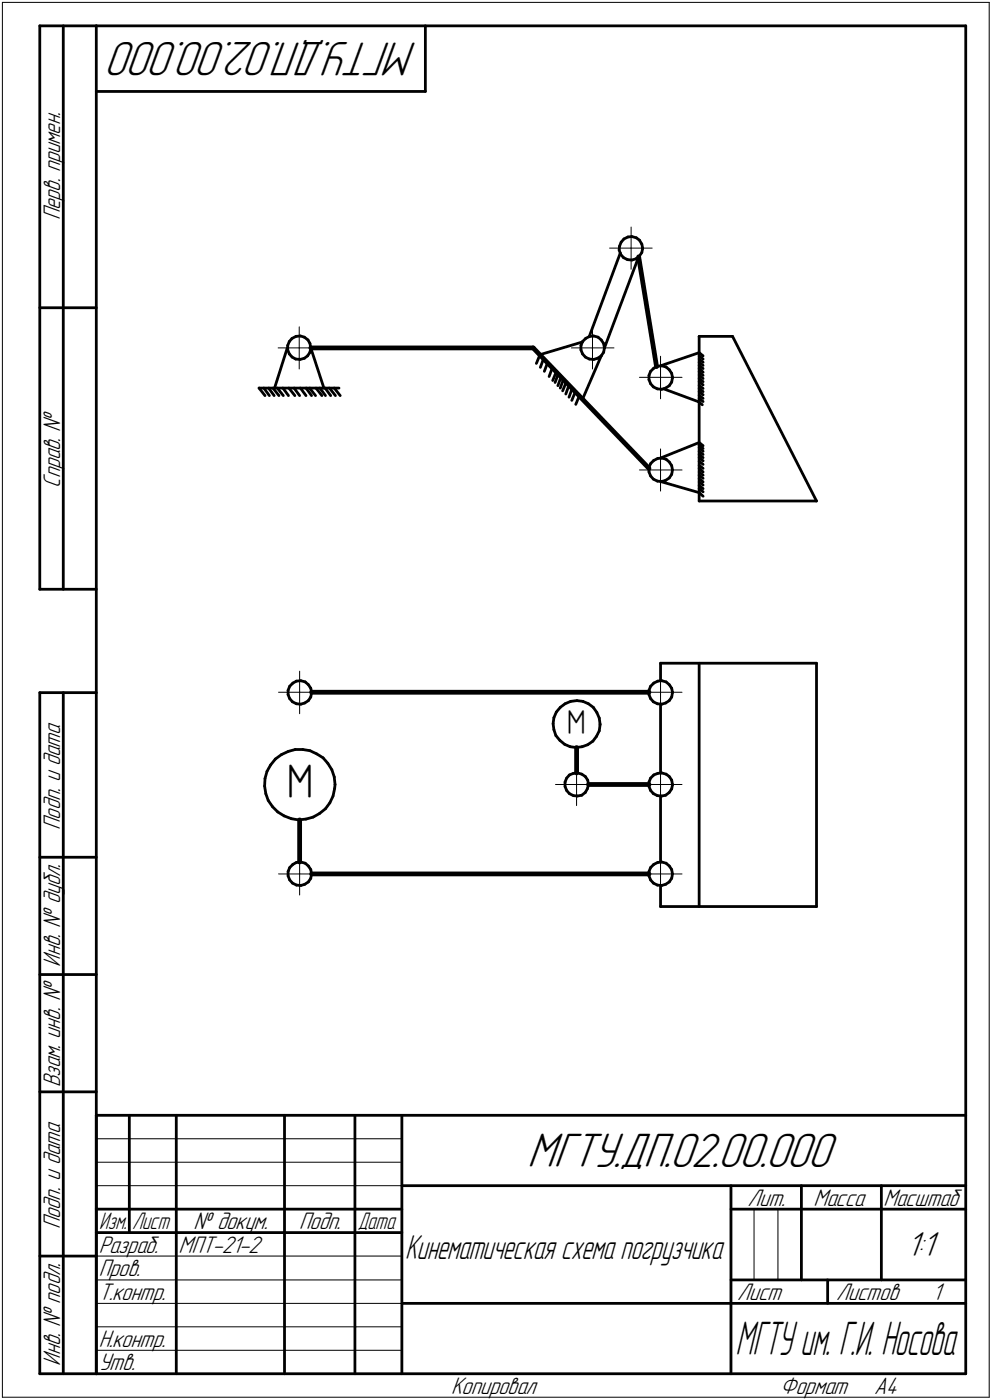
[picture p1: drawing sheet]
<svg xmlns="http://www.w3.org/2000/svg" width="211mm" height="298mm" viewBox="0 0 211 298" stroke-linecap="round" stroke-linejoin="round" font-family="sans-serif">
<g fill="none" stroke="#000" stroke-width=".59">
<path d="M8.5 5.5v120zM8.5 5.5h12zM13.5 5.5v120zM20.5 5.5v287zM20.5 5.5h185zM20.5 19.5h70zM90.5 5.5v14zM205.5 5.5v287zM131.7 53.3l.4 .9zM131.8 52.4l-.1 .9zM132 53.8l-6.6 17.8zM132.1 54.2l.6 .7z"/>
<path d="M132.2 51.6l-.4 .8zM132.7 54.9l.8 .4zM132.8 50.9l.8-.4zM132.8 50.9l-.6 .7zM133.5 55.3l1 .1zM133.6 50.5l.9-.1zM134.5 50.4l.9 .2zM134.5 55.4l.8-.3zM135.3 55.1l.8-.6zM135.4 50.6l.7 .5zM135.9 54.7l-7.3 19.4zM136.1 51.1l.5 .9z"/>
<path d="M136.6 52l.1 .8zM136.6 53.8l-.5 .7zM136.7 52.9l-.1 .9zM136.7 52.9h.1M8.5 65.5h12zM61.1 74.1l-2.7 8.5zM61.2 73.6v.9zM61.2 74.5l.4 .9zM61.6 72.7l-.4 .9zM61.6 75.4l.5 .6zM62.1 72.1l.9-.5zM62.1 72.1l-.5 .6z"/>
<path d="M62.1 76l.8 .5zM62.9 76.5h.9zM63 71.6l.9-.1zM63.8 76.5l1-.2zM63.9 71.5l.9 .3zM64.8 71.8l.7 .6zM64.8 76.3l.6-.5zM65.5 72.4l.5 .8zM66 73.2l.1 .9zM66 75l-.6 .8zM66.1 74.1l-.1 .9zM66.1 74.1l2.8 8.5z"/>
<path d="M114.9 75.5l9.1-2.7zM114.9 75.5l9.1 9.5zM114.9 75.5l-.8 1.9zM115.7 76.4l-.7 1.8zM116.5 77.2l-.7 1.9zM117.5 78.3l-.7 1.9zM118.4 79.2l-.8 1.8zM118.8 79.6l-.7 1.8zM123.6 73.6v.9zM123.6 74.5l.4 .9zM124 72.7l.6-.6zM124 72.7l-.4 .9z"/>
<path d="M124 75.4l.5 .6zM124.5 76l.9 .5zM124.6 72.1l.9-.5zM125.4 76.5h.9zM125.5 71.6l.8-.1zM126.3 71.5l1 .3zM126.3 76.5l.9-.2zM127.2 76.3l.7-.5zM127.3 71.8l.6 .6zM127.9 72.4l.5 .8zM127.9 75.8l-3.9 9.2zM128.4 73.2l.2 .9z"/>
<path d="M128.4 75l-.5 .8zM128.6 74.1l-.2 .9zM138.1 79.9v1zM138.4 79.1l-.3 .8zM139.1 78.4l.9-.4zM139.1 78.4l-.7 .7zM140 78l.8-.1zM140.5 77.9l8.3-2.8zM140.8 77.9l.9 .2zM141.7 78.1l.7 .6zM142.4 78.7l.5 .8zM142.9 79.5l.2 .8z"/>
<path d="M148.8 71.6v35.1zM148.8 71.6h7.1zM148.8 75.1l.8 .7zM148.8 75.8l.8 .7zM148.8 76.5l.8 .6zM148.8 77.1l.8 .7zM148.8 77.8l.8 .7zM148.8 78.5l.8 .7zM148.8 79.2l.8 .7zM148.8 79.8l.8 .8zM155.9 71.6l17.8 35.1zM55.1 82.6h17z"/>
<path d="M55.1 82.6l1.3 1.6zM56.1 82.6l1.2 1.6zM57.1 82.6l1.2 1.6zM58.1 82.6l1.3 1.6zM59 82.6l1.3 1.6zM60.2 82.6l1.2 1.6zM61.5 82.6l1.2 1.6zM62.6 82.6l1.2 1.6zM63.9 82.6l1.2 1.6zM65.1 82.6l1.2 1.6zM65.9 82.6l1.2 1.6zM67.2 82.6l1.3 1.6z"/>
<path d="M68.1 82.6l1.2 1.6zM69.2 82.6l1.2 1.6zM70.1 82.6l1.3 1.6zM71.1 82.6l1.3 1.6zM119.4 80.3l-.7 1.8zM119.9 80.8l-.7 1.8zM120.5 81.4l-.8 1.8zM121.1 82l-.7 1.9zM121.8 82.7l-.7 1.9zM122.4 83.4l-.7 1.9zM123.3 84.2l-.8 1.9zM138.1 99.6v.9z"/>
<path d="M138.1 80.9l.3 .8zM138.4 98.7l-.3 .9zM138.4 81.7l.6 .7zM139 82.4l.9 .4zM139.1 98l.9-.4zM139.1 98l-.7 .7zM139.9 82.8l.9 .1zM140 97.6l.8-.1zM140.5 97.5l8.3-3.3zM140.8 97.5l.9 .3zM140.8 82.9l.8-.3zM141.2 82.8l7.6 2.8z"/>
<path d="M141.6 82.6l.8-.5zM141.7 97.8l.7 .6zM142.4 98.4l.5 .7zM142.9 99.1l.2 1zM142.9 81.4l-.5 .7zM143.1 80.4l-.2 1zM143.1 80.4h.1M148.6 85.5l.8 .7zM148.8 80.6l.8 .7zM148.8 81.3l.8 .7zM148.8 82l.8 .7zM148.8 82.7l.8 .7z"/>
<path d="M148.8 83.4l.8 .7zM148.8 84.2l.8 .6zM148.8 84.8l.8 .7zM148.8 94.2l.8 .7zM148.8 94.8l.8 .7zM148.8 95.3l.8 .8zM148.8 96.1l.8 .7zM148.8 96.8l.8 .7zM148.8 97.5l.8 .6zM148.8 98.2l.8 .7zM148.8 99.1l.8 .6zM148.8 99.7l.8 .8z"/>
<path d="M138.1 100.5l.3 .8zM138.4 101.3l.6 .7zM139 102l.9 .4zM139.9 102.4l.9 .1zM140.5 102.5l8.3 2.4zM140.8 102.5l.8-.2zM141.6 102.3l.8-.5zM142.9 101l-.5 .8zM143.1 100.1l-.2 .9zM148.8 106.7h24.9zM148.8 100.5l.8 .7zM148.8 101.2l.8 .7z"/>
<path d="M148.8 101.9l.8 .7zM148.8 102.6l.8 .7zM148.8 103.4l.8 .7zM148.8 104.1l.8 .6zM148.8 104.9l.8 .8zM8.5 125.5h12zM8.5 147.5v145zM8.5 147.5h12zM13.5 147.5v145zM61.3 147v.9zM61.3 147.9l.3 .9zM61.6 146.1l-.3 .9z"/>
<path d="M61.6 148.8l.6 .6zM62.2 149.4l.9 .5zM62.3 145.5l.8-.5zM62.3 145.5l-.7 .6zM62.8 159.6h1.6zM63.1 145l.9-.1zM63.1 149.9h.9zM64 144.9l.9 .3zM64 149.9l.9-.2zM64.4 159.6l1.6 .3zM64.9 149.7l.7-.5zM64.9 145.2l.7 .6z"/>
<path d="M65.6 145.8l.5 .8zM66 159.9l1.4 .6zM66.1 146.6l.2 .8zM66.1 148.4l-.5 .8zM66.3 147.5l-.2 .9zM66.3 147.5h.1M117.7 154.1l.2 1.3zM117.9 152.8l-.2 1.3zM117.9 155.4l.4 1.2zM118.3 156.6l.8 1zM118.4 151.6l-.5 1.2zM119.1 157.6l1 .9z"/>
<path d="M119.2 150.6l1-.7zM119.2 150.6l-.8 1zM120.1 158.5l1.2 .5zM120.2 149.9l1.2-.5zM121.3 159l1.3 .2zM121.4 149.4l1.4-.2zM122.6 159.2l1.3-.2zM122.8 149.2l1.2 .2zM123.9 159l1.2-.4zM124 149.4l1.2 .5zM125.1 158.6l1.1-.8zM125.2 149.9l1 .7z"/>
<path d="M126.2 150.6l.8 1.1zM126.9 156.8l-.7 1zM127 151.7l.5 1.2zM127.5 152.9l.2 1.3zM127.5 155.6l-.6 1.2zM127.7 154.3l-.2 1.3zM127.7 154.2v.1zM138.1 147v.9zM138.1 147.9l.3 .9zM138.4 146.1l-.3 .9zM138.4 148.8l.6 .6zM139 149.4l.9 .5z"/>
<path d="M139.1 145.5l.9-.5zM139.1 145.5l-.7 .6zM139.9 149.9h.9zM140 145l.8-.1zM140.5 149.9v14.7zM140.5 141.2h33.2zM140.5 141.2v3.7zM140.8 144.9l.9 .3zM140.8 149.9l.8-.2zM141.6 149.7l.8-.5zM141.7 145.2l.7 .6zM142.4 145.8l.5 .8z"/>
<path d="M142.9 146.6l.2 .8zM142.9 148.4l-.5 .8zM143.1 147.5l-.2 .9zM143.1 147.5h.1M148.8 141.2v51.8zM173.7 141.2v51.8zM56.3 167.4l.3 1.6zM56.4 165.8l-.1 1.6zM56.6 169l.5 1.4zM56.8 164.3l-.4 1.5zM57.1 170.4l.9 1.4zM57.6 162.9l-.8 1.4z"/>
<path d="M58 171.8l1.1 1.1zM58.6 161.6l1.3-.9zM58.6 161.6l-1 1.3zM59.1 172.9l1.4 .8zM59.9 160.7l1.4-.7zM60.5 173.7l1.5 .6zM61.3 160l1.5-.4zM62 174.3l1.5 .3zM63.5 174.6l1.6-.2zM65.1 174.4l1.5-.4zM66.6 174l1.4-.8zM67.4 160.5l1.3 .9z"/>
<path d="M68 173.2l1.3-1zM68.7 161.4l1.1 1.2zM69.8 162.6l.8 1.3zM70.2 170.9l-.9 1.3zM70.6 163.9l.5 1.5zM70.9 169.5l-.7 1.4zM71.1 165.4l.2 1.6zM71.2 167.9l-.3 1.6zM71.3 167l-.1 .9zM120.2 166.5v1zM120.2 167.5l.4 .8zM120.6 165.7l-.4 .8z"/>
<path d="M120.6 168.3l.6 .7zM121.2 165l.8-.3zM121.2 165l-.6 .7zM121.2 169l.8 .4zM122 164.7l.9-.1zM122 169.4l.9 .1zM122.9 169.5l.9-.2zM122.9 164.6l.9 .2zM123.8 164.8l.7 .6zM123.8 169.3l.7-.6zM124.5 165.4l.6 .7zM125 168l-.5 .7z"/>
<path d="M125.1 166.1l.1 .9zM125.2 167.1l-.2 .9zM125.2 167.1h.1M138.1 166.5v1zM138.1 167.5l.3 .8zM138.4 165.7l-.3 .8zM138.4 168.3l.6 .7zM139 169l.9 .4zM139.1 165l.9-.3zM139.1 165l-.7 .7zM139.9 169.4l.9 .1zM140 164.7l.8-.1z"/>
<path d="M140.5 169.6v14zM140.8 164.6l.9 .2zM140.8 169.5l.8-.2zM141.6 169.3l.8-.6zM141.7 164.8l.7 .6zM142.4 165.4l.5 .7zM142.9 166.1l.2 .9zM142.9 168l-.5 .7zM143.1 167.1l-.2 .9zM143.1 167.1h.1M8.5 182.5h12zM61.3 185.6v.9z"/>
<path d="M61.3 186.5l.3 .9zM61.6 184.7l.7-.6zM61.6 184.7l-.3 .9zM61.6 187.4l.6 .6zM62.2 188l.9 .5zM62.3 184.1l.8-.5zM63.1 183.6h.9zM63.1 188.5l.9 .1zM64 183.6l.9 .2zM64 188.6l.9-.3zM64.9 188.3l.7-.5zM64.9 183.8l.7 .6z"/>
<path d="M65.6 184.4l.5 .8zM66.1 185.2l.2 .9zM66.1 187l-.5 .8zM66.3 186.1l-.2 .9zM138.1 185.6v.9zM138.1 186.5l.3 .9zM138.4 184.7l-.3 .9zM138.4 187.4l.6 .6zM139 188l.9 .5zM139.1 184.1l.9-.5zM139.1 184.1l-.7 .6zM139.9 188.5l.9 .1z"/>
<path d="M140 183.6h.8zM140.5 193h33.2zM140.5 188.6v4.4zM140.8 183.6l.9 .2zM140.8 188.6l.8-.3zM141.6 188.3l.8-.5zM141.7 183.8l.7 .6zM142.4 184.4l.5 .8zM142.9 185.2l.2 .9zM142.9 187l-.5 .8zM143.1 186.1l-.2 .9zM8.5 207.5h12z"/>
<path d="M8.5 232.5h12zM20.5 237.5h185zM20.5 237.5v55zM27.5 237.5v25zM37.5 237.5v55zM60.5 237.5v55zM75.5 237.5v55zM85.5 237.5v55zM20.5 257.5h65zM85.5 252.5h120zM155.5 252.5v40zM155.5 257.5h15z"/>
<path d="M170.5 252.5v20zM170.5 257.5h35zM187.5 252.5v20zM8.5 267.5h12zM20.5 262.5h65zM85.5 277.5h70zM155.5 277.5h50zM155.5 272.5h50zM176.1 272.5v5zM8.5 292.5h12zM20.5 292.5h185z"/>
</g>
<path d="M135.9 54.7l3.8 23.4zM66.1 74.1h47.4zM113.5 74.1l24.6 25.6zM66.3 147.4h71.8zM122.7 159.2v5.4zM63.8 174.6v9zM125.2 167h12.9zM66.3 186.1h71.8z" fill="none" stroke="#000" stroke-width="1"/>
<g fill="none" stroke="#000" stroke-width=".21">
<path d="M.5 .5v297zM.5 .5h210zM210.5 .5v297zM129.7 52.8h4.6zM134.3 52.8h4.5zM134.3 52.8v4.5zM134.3 48.3v4.5zM59.2 74.1h4.5zM63.7 74.1v4.5zM63.7 69.6v4.5zM63.7 74.1h4.5zM121.6 74.1h4.5z"/>
<path d="M126.1 74.1h4.5zM126.1 74.1v4.5zM126.1 69.6v4.5zM140.5 75.9v4.4zM136.1 80.3h4.4zM140.5 80.3h4.6zM140.5 80.3v4.6zM140.5 95.6v4.5zM136.1 100.1h4.4zM140.5 100.1h4.6zM140.5 100.1v4.5zM59.3 147.4h4.5z"/>
<path d="M63.8 147.4v4.6zM63.8 142.9v4.5zM63.8 147.4h4.4zM136.1 147.4h4.4zM140.5 147.4h4.6zM140.5 147.4v4.6zM140.5 142.9v4.5zM118.2 167h4.5zM122.7 162.6v4.4zM122.7 167v4.5zM122.7 167h4.5zM136.1 167h4.4z"/>
<path d="M140.5 167h4.6zM140.5 162.6v4.4zM140.5 167v4.5zM59.3 186.1h4.5zM63.8 181.5v4.6zM63.8 186.1v4.5zM63.8 186.1h4.4zM136.1 186.1h4.4zM140.5 186.1h4.6zM140.5 186.1v4.5zM140.5 181.5v4.6zM20.5 247.5h65z"/>
<path d="M20.5 252.5h65zM20.5 242.5h65zM160.4 257.5v15zM165.5 257.5v15zM20.5 267.5h65zM20.5 272.5h65zM20.5 277.5h65zM.5 297.5h210zM20.5 282.5h65zM20.5 287.5h65z"/>
</g>
<g font-size="10.9">
<text x="88.8" y="9" transform="rotate(-180 88.8 9)">МГТУ.ДП.02.00.000</text>
<text x="112.2" y="248.5">МГТУ.ДП.02.00.000</text>
</g>
<text font-size="10.6" x="156.5" y="288.5">МГТУ им. Г.И. Носова</text>
<text font-size="10.3" x="61.1" y="169.8">М</text>
<text font-size="7.8" x="192.9" y="267.5">1:1</text>
<text font-size="7.6" x="86.2" y="268">Кинематическая схема погрузчика</text>
<text font-size="7.3" x="120.7" y="156.2">М</text>
<g font-size="5.4">
<text x="12.8" y="46.9" transform="rotate(-90 12.8 46.9)">Перв. примен.</text>
<text x="12.8" y="103.8" transform="rotate(-90 12.8 103.8)">Справ. №</text>
<text x="12.8" y="176.7" transform="rotate(-90 12.8 176.7)">Подп. и дата</text>
<text x="12.8" y="205.8" transform="rotate(-90 12.8 205.8)">Инв. № дубл.</text>
<text x="12.8" y="231.6" transform="rotate(-90 12.8 231.6)">Взам. инв. №</text>
<text x="159.1" y="256.8">Лит.</text>
<text x="173.1" y="256.8">Масса</text>
<text x="188" y="256.8">Масштаб</text>
<text x="12.8" y="261.7" transform="rotate(-90 12.8 261.7)">Подп. и дата</text>
<text x="41.2" y="261.8">№ докум.</text>
<text x="63.6" y="261.8">Подп.</text>
<text x="21" y="266.8">Разраб.</text>
<text x="38" y="266.8">МПТ-21-2</text>
<text x="21" y="271.8">Пров.</text>
<text x="21" y="276.8">Т.контр.</text>
<text x="156.9" y="276.8">Лист</text>
<text x="177.9" y="276.8">Листов</text>
<text x="198.4" y="276.8">1</text>
<text x="21" y="286.8">Н.контр.</text>
<text x="12.8" y="290.8" transform="rotate(-90 12.8 290.8)">Инв. № подл.</text>
<text x="21" y="291.8">Утв.</text>
<text x="96" y="296.8">Копировал</text>
<text x="166" y="296.8">Формат</text>
<text x="186" y="296.8">A4</text>
</g>
<g font-size="5.3">
<text x="21.1" y="261.8">Изм.</text>
<text x="28.1" y="261.8">Лист</text>
<text x="76.1" y="261.8">Дата</text>
</g>
</svg>
